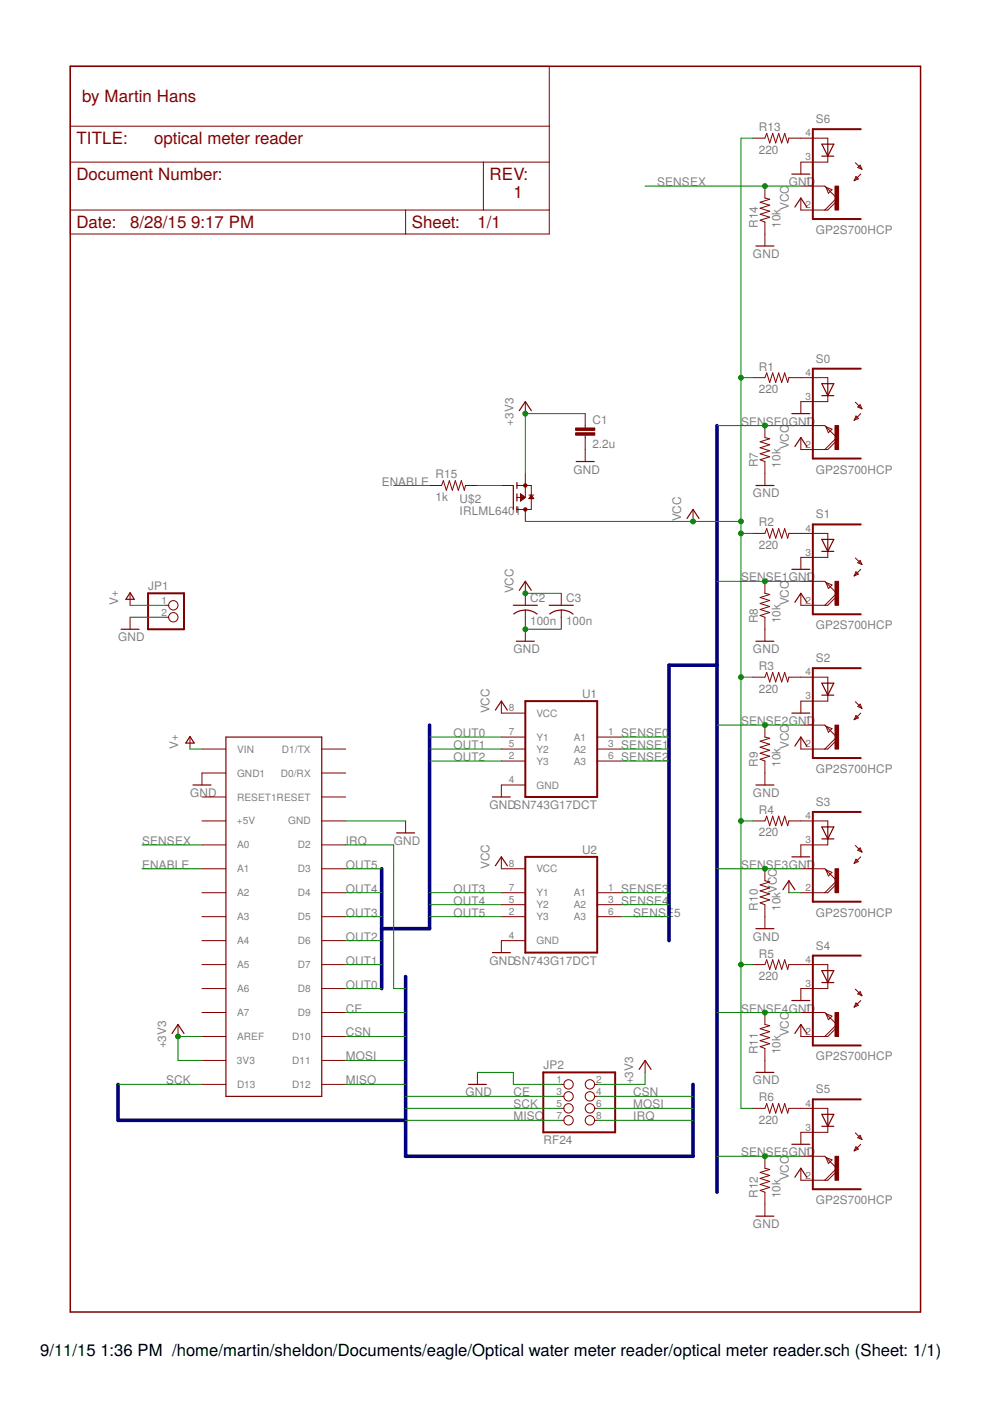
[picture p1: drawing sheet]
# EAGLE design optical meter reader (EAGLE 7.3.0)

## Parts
C1  2.2u  C-EUC0603  [C0603]
C2  100n  C-USC0603  [C0603]
C3  100n  C-USC0603  [C0603]
JP1  PINHD-1X2  [1X02]
JP2  RF24  PINHD-2X4  [2X04]
R1  220  R-US_R0603  [R0603]
R2  220  R-US_R0603  [R0603]
R3  220  R-US_R0603  [R0603]
R4  220  R-US_R0603  [R0603]
R5  220  R-US_R0603  [R0603]
R6  220  R-US_R0603  [R0603]
R7  10k  R-US_R0603  [R0603]
R8  10k  R-US_R0603  [R0603]
R9  10k  R-US_R0603  [R0603]
R10  10k  R-US_R0603  [R0603]
R11  10k  R-US_R0603  [R0603]
R12  10k  R-US_R0603  [R0603]
R13  220  R-US_R0603  [R0603]
R14  10k  R-US_R0603  [R0603]
R15  1k  R-US_R0603  [R0603]
S0  GP2S700HCP  [SMD]
S1  GP2S700HCP  [SMD]
S2  GP2S700HCP  [SMD]
S3  GP2S700HCP  [SMD]
S4  GP2S700HCP  [SMD]
S5  GP2S700HCP  [SMD]
S6  GP2S700HCP  [SMD]
U1  SN743G17DCT  [SSOP08]
U2  SN743G17DCT  [SSOP08]
U$1  ARDUINONANO  [PDIP-32]
U$2  IRLML6401  [SOT23]

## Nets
+3V3: C1.1 JP2.2 U$1.3V3 U$1.AREF U$2.2(S)
CE: JP2.3 U$1.D9
CSN: JP2.4 U$1.D10
ENABLE: R15.1 U$1.A1
GND: C1.2 C2.2 C3.2 JP1.2 JP2.1 R7.1 R8.1 R9.1 R10.1 R11.1 R12.1 R14.1 S0.3(C) S1.3(C) S2.3(C) S3.3(C) S4.3(C) S5.3(C) S6.3(C) U1.4(GND) U2.4(GND) U$1.GND U$1.GND1
IRQ: JP2.8 U$1.D2
MISO: JP2.7 U$1.D12
MOSI: JP2.6 U$1.D11
N$1: R1.2 S0.4(A)
N$2: R2.2 S1.4(A)
N$3: R3.2 S2.4(A)
N$4: R4.2 S3.4(A)
N$5: R5.2 S4.4(A)
N$6: R13.2 S6.4(A)
N$7: R15.2 U$2.1(G)
N$8: R6.2 S5.4(A)
OUT0: U1.7(Y1) U$1.D8
OUT1: U1.5(Y2) U$1.D7
OUT2: U1.2(Y3) U$1.D6
OUT3: U2.7(Y1) U$1.D5
OUT4: U2.5(Y2) U$1.D4
OUT5: U2.2(Y3) U$1.D3
SCK: JP2.5 U$1.D13
SENSE0: R7.2 S0.1(EMI) U1.1(A1)
SENSE1: R8.2 S1.1(EMI) U1.3(A2)
SENSE2: R9.2 S2.1(EMI) U1.6(A3)
SENSE3: R10.2 S3.1(EMI) U2.1(A1)
SENSE4: R11.2 S4.1(EMI) U2.3(A2)
SENSE5: R12.2 S5.1(EMI) U2.6(A3)
SENSEX: R14.2 S6.1(EMI) U$1.A0
V+: JP1.1 U$1.VIN
VCC: C2.1 C3.1 R1.1 R2.1 R3.1 R4.1 R5.1 R6.1 R13.1 S0.2(COL) S1.2(COL) S2.2(COL) S3.2(COL) S4.2(COL) S5.2(COL) S6.2(COL) U1.8(VCC) U2.8(VCC) U$2.3(D)
Unconnected: U$1.+5V U$1.A2 U$1.A3 U$1.A4 U$1.A5 U$1.A6 U$1.A7 U$1.D0/RX U$1.D1/TX U$1.RESET U$1.RESET1

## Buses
SENSE[0..5]
OUT[0..5]
CSN,CE,MOSI,MISO,SCK,IRQ

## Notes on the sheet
- by Martin Hans
- 1
